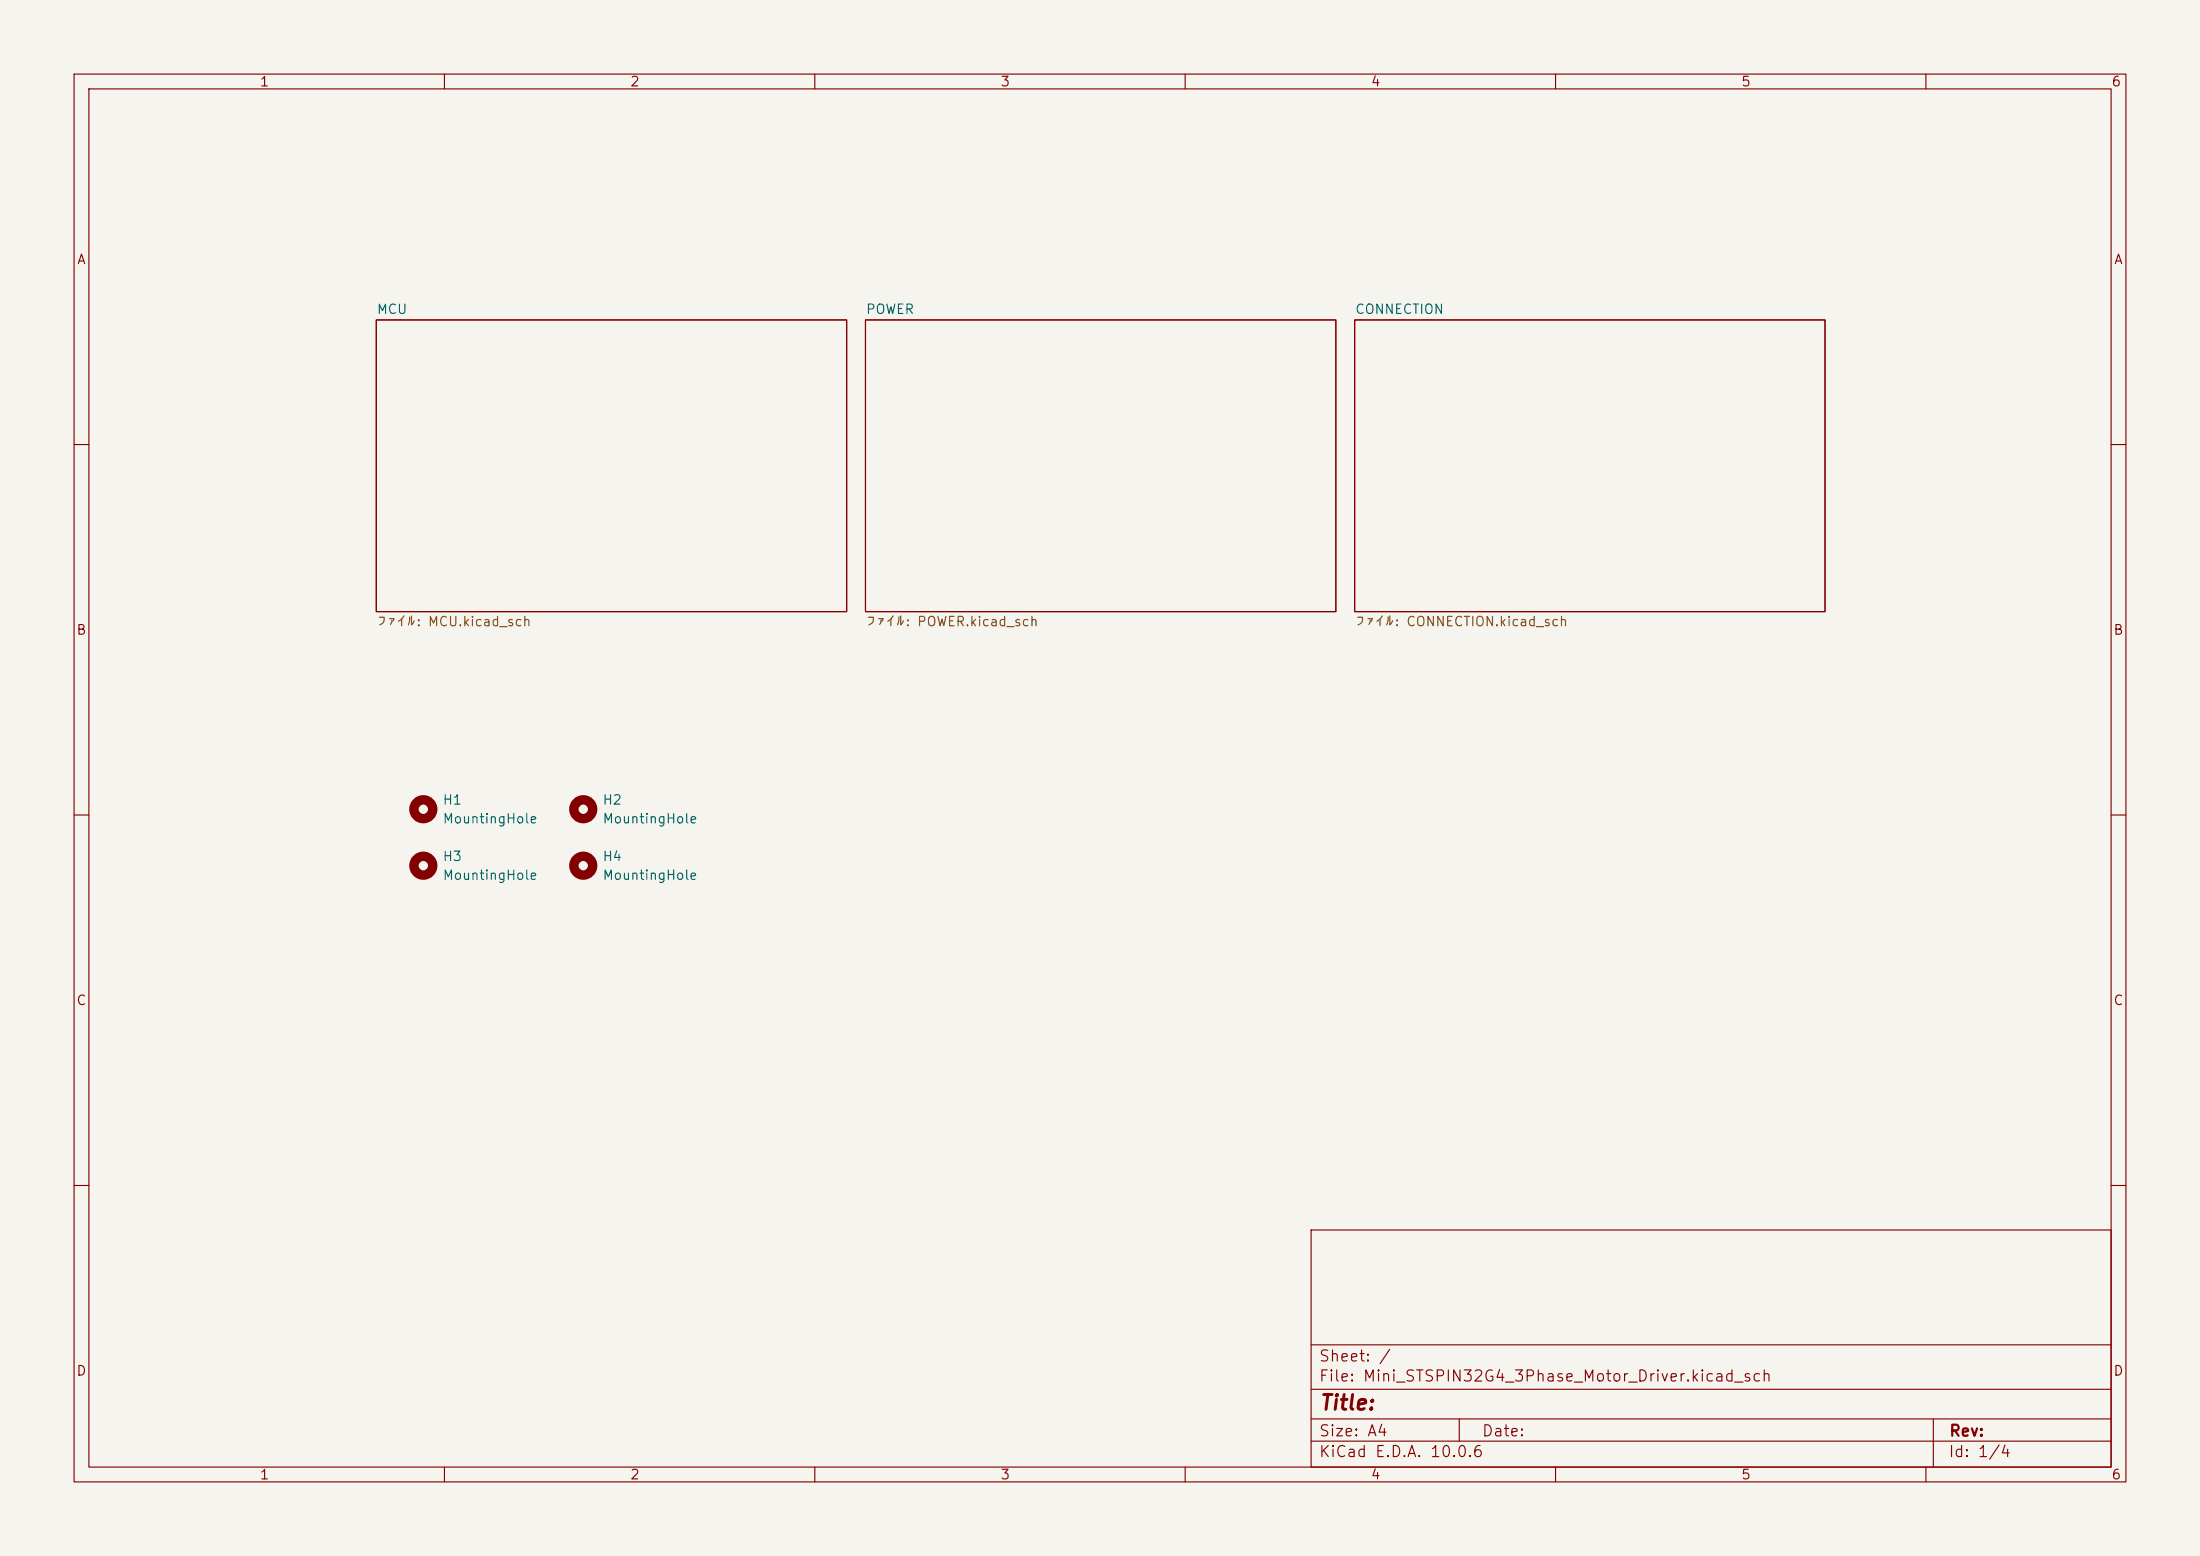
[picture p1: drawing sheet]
<svg xmlns="http://www.w3.org/2000/svg" width="297mm" height="210mm" viewBox="0 0 297 210" stroke-linecap="round" stroke-linejoin="round" font-family="sans-serif">
<path d="M0 0h297v210h-297z" fill="#f5f4ef" stroke="#f5f4ef" stroke-width=".14"/>
<g fill="none" stroke="#840000" stroke-width=".15">
<path d="M10 10h277v190h-277zM12 12h273v186h-273zM60 10v2M110 10v2M160 10v2M210 10v2M260 10v2M50.8 43.2h63.5v39.4h-63.5zM116.8 43.2h63.5v39.4h-63.5zM182.9 43.2h63.5v39.4h-63.5zM10 60h2M285 60h2"/>
<path d="M10 110h2M285 110h2M10 160h2M177 166h108v32h-108zM285 160h2M60 198v2M110 198v2M160 198v2M177 194.5h108M177 191.5h108M177 187.5h108M177 181.5h108"/>
<path d="M197 191.5v3M210 198v2M260 198v2M261 191.5v6.5"/>
</g>
<g fill="none" stroke="#840000" stroke-width="1.3">
<circle cx="57.1" cy="116.8" r="1.27"/>
<circle cx="57.1" cy="109.2" r="1.27"/>
<circle cx="78.7" cy="116.8" r="1.27"/>
<circle cx="78.7" cy="109.2" r="1.27"/>
</g>
<text font-size="2" fill="#840000" x="178" y="190.8">Title:</text>
<g font-size="1.5" fill="#840000">
<text x="178" y="184.1">Sheet: /</text>
<text x="178" y="186.8">File: Mini_STSPIN32G4_3Phase_Motor_Driver.kicad_sch</text>
<text x="178" y="197">KiCad E.D.A. 10.0.6</text>
<text x="178" y="194.2">Size: A4</text>
<text x="200" y="194.2">Date:</text>
<text x="263" y="197">Id: 1/4</text>
<text x="263" y="194.2">Rev:</text>
</g>
<g font-size="1.3" fill="#840000">
<text x="35" y="12">1</text>
<text x="85" y="12">2</text>
<text x="135" y="12">3</text>
<text x="185" y="12">4</text>
<text x="235" y="12">5</text>
<text x="285" y="12">6</text>
<text x="10.3" y="36">A</text>
<text x="285.3" y="36">A</text>
<text x="10.2" y="86">B</text>
<text x="285.2" y="86">B</text>
<text x="10.2" y="136">C</text>
<text x="285.2" y="136">C</text>
<text x="10.2" y="186">D</text>
<text x="285.2" y="186">D</text>
<text x="35" y="200">1</text>
<text x="85" y="200">2</text>
<text x="135" y="200">3</text>
<text x="185" y="200">4</text>
<text x="235" y="200">5</text>
<text x="285" y="200">6</text>
</g>
<g font-size="1.3" fill="#006464">
<text x="50.8" y="42.7">MCU</text>
<text x="116.8" y="42.7">POWER</text>
<text x="182.9" y="42.7">CONNECTION</text>
<text x="59.7" y="108.9">H1</text>
<text x="59.7" y="111.5">MountingHole</text>
<text x="81.3" y="108.9">H2</text>
<text x="81.3" y="111.5">MountingHole</text>
<text x="59.7" y="116.5">H3</text>
<text x="59.7" y="119.1">MountingHole</text>
<text x="81.3" y="116.5">H4</text>
<text x="81.3" y="119.1">MountingHole</text>
</g>
<g font-size="1.3" fill="#725600">
<text x="50.8" y="84.8">ファイル: MCU.kicad_sch</text>
<text x="116.8" y="84.8">ファイル: POWER.kicad_sch</text>
<text x="182.9" y="84.8">ファイル: CONNECTION.kicad_sch</text>
</g>
</svg>
